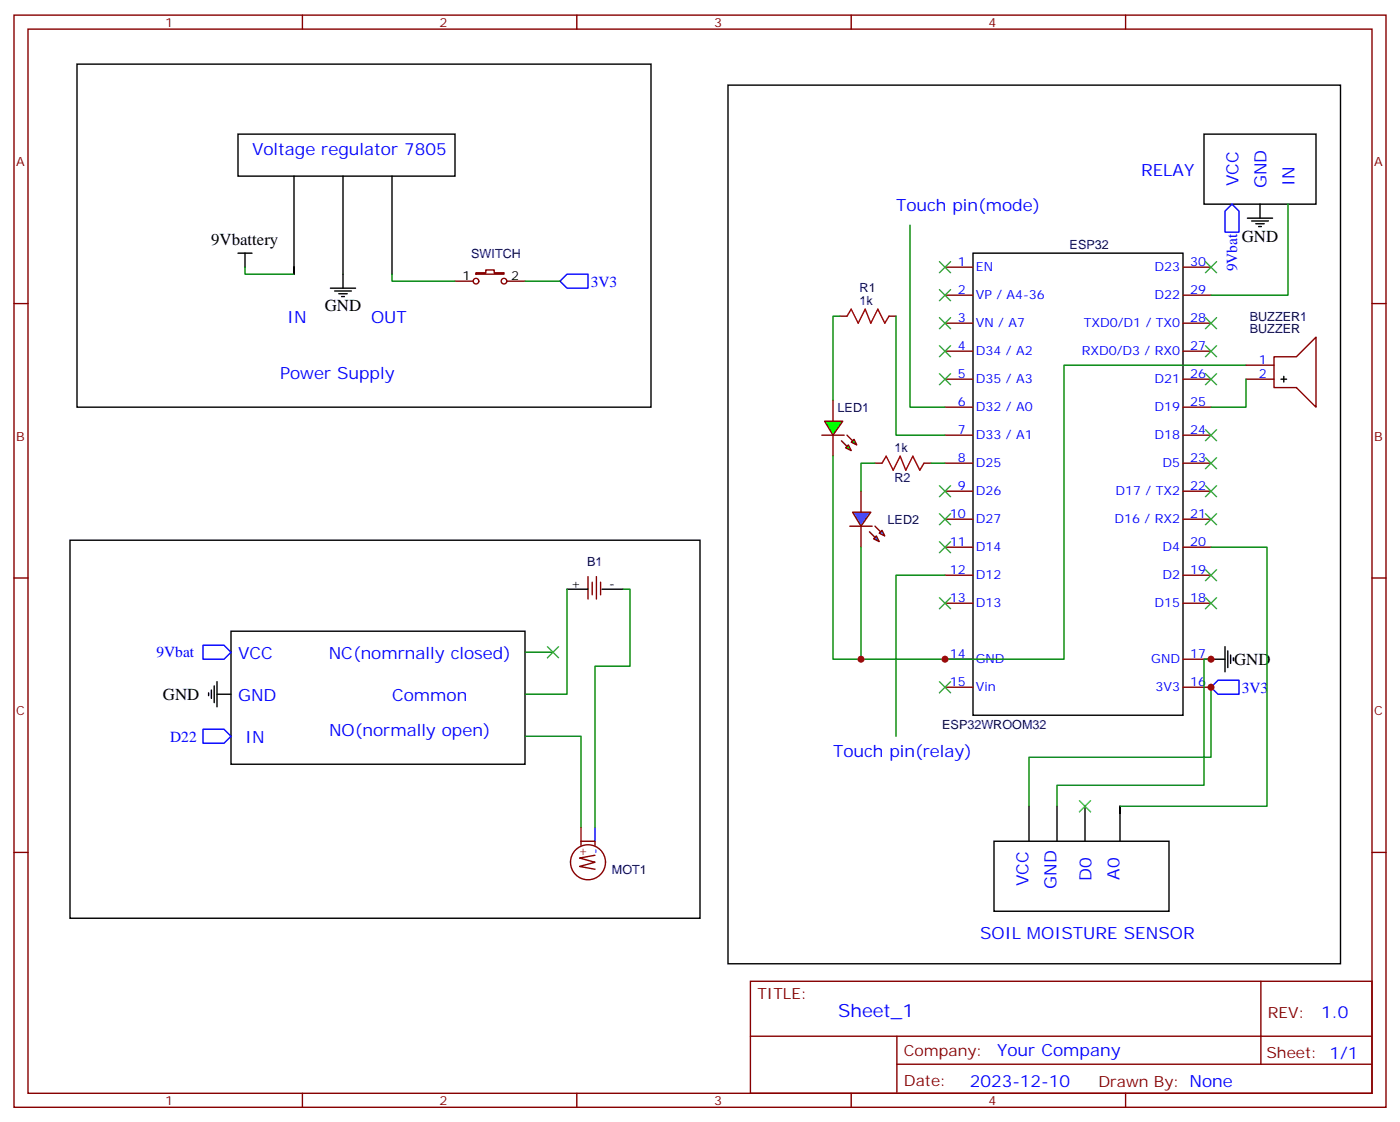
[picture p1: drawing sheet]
<svg xmlns="http://www.w3.org/2000/svg" width="353mm" height="283mm" viewBox="0 0 353 283" stroke-linecap="round" stroke-linejoin="round" font-family="sans-serif">
<g fill="none" stroke="#870000" stroke-width=".35">
<path d="M3.5 3.8h345.7v275.2h-345.7zM7.1 7.3h338.6v268.1h-338.6zM76.2 3.8v3.5M145.3 3.8v3.5M214.5 3.8v3.5M283.6 3.8v3.5M3.5 76.5h3.6M211.7 79.7h1.7M224 79.7h1.8M238.1 67.3h7.1M238.1 74.4h7.1M298.1 67.3h7.1"/>
<path d="M298.1 74.4h7.1M345.7 76.5h3.5M238.1 88.5h7.1M238.1 95.5h7.1M238.1 81.4h7.1M298.1 88.5h7.1M298.1 95.5h7.1M298.1 81.4h7.1M220.5 116.7h1.7M232.8 116.7h1.8M238.1 102.6h7.1M238.1 109.6h7.1"/>
<path d="M238.1 116.7h7.1M298.1 102.6h7.1M298.1 109.6h7.1M298.1 116.7h7.1M238.1 123.8h7.1M238.1 130.8h7.1M238.1 137.9h7.1M298.1 123.8h7.1M298.1 130.8h7.1M298.1 137.9h7.1M3.5 145.6h3.6M238.1 144.9h7.1"/>
<path d="M238.1 152h7.1M298.1 144.9h7.1M298.1 152h7.1M345.7 145.6h3.5M238.1 166.1h7.1M238.1 173.1h7.1M298.1 166.1h7.1M298.1 173.1h7.1M3.5 214.8h3.6M345.7 214.8h3.5M189.1 247.2h156.6v28.2h-156.6zM317.7 247.3v20.8"/>
<path d="M76.2 275.4v3.6M145.3 275.4v3.6M189.1 261.1h156.5M214.5 275.4v3.6M226 268.1h119.6M226 261.1v14.1M283.6 275.4v3.6"/>
</g>
<g fill="none" stroke="#000" stroke-width=".35">
<path d="M19.4 16.2h144.6v86.4h-144.6zM60 33.8h54.7v10.6h-54.7zM183.4 21.4h154.4v221.4h-154.4zM74.1 44.4v24.7v-1.8M86.4 44.4v28.2M98.8 44.4v24.7M60 63.8h3.5M61.7 63.8v3.5M83.3 72.6h6.3M84.3 73.3h4.2M85.4 74h2.1M86.1 74.7h.7"/>
<path d="M245.2 63.8h52.9v116.4h-52.9zM17.6 136.1h158.8v95.3h-158.8zM305.2 166.1h3.5M308.7 162.9v6.4M309.4 164v4.2M310.1 165v2.1M310.8 165.7v.7M250.5 211.9h44.1v17.7h-44.1zM259.3 203.1v8.8M266.3 203.1v8.8M273.4 203.1v8.8M282.2 204.9v-1.8v8.8"/>
</g>
<g fill="none" stroke="#3c3" stroke-width=".35">
<path d="M236.7 73l2.8 2.8M236.7 65.9l2.8 2.8M239.5 73l-2.8 2.8M239.5 65.9l-2.8 2.8M303.7 65.9l2.9 2.8M306.6 65.9l-2.9 2.8M236.7 94.1l2.8 2.8M236.7 87.1l2.8 2.8M236.7 80l2.8 2.8M239.5 94.1l-2.8 2.8M239.5 87.1l-2.8 2.8M239.5 80l-2.8 2.8"/>
<path d="M303.7 80l2.9 2.8M303.7 87.1l2.9 2.8M303.7 94.1l2.9 2.8M306.6 80l-2.9 2.8M306.6 87.1l-2.9 2.8M306.6 94.1l-2.9 2.8M236.7 136.5l2.8 2.8M236.7 129.4l2.8 2.8M236.7 122.3l2.8 2.9M239.5 136.5l-2.8 2.8M239.5 129.4l-2.8 2.8M239.5 122.3l-2.8 2.9"/>
<path d="M303.7 122.3l2.9 2.9M303.7 129.4l2.9 2.8M306.6 122.3l-2.9 2.9M306.6 129.4l-2.9 2.8M236.7 150.6l2.8 2.8M239.5 150.6l-2.8 2.8M303.7 150.6l2.9 2.8M306.6 150.6l-2.9 2.8M236.7 171.7l2.8 2.9M239.5 171.7l-2.8 2.9"/>
</g>
<path d="M61.7 67.3v1.8h12.4M305.2 137.9h14.1v65.2h-37.1M305.2 173.1v17.7h-45.9v12.3M305.2 166.1h-1.8v31.7h-37.1v5.3" fill="none" stroke="#008700" stroke-width=".35"/>
<path d="M141.1 70.8l1.8-1.7h5.3v3.5h-5.3zM305.2 173.1l1.7-1.7h5.3v3.5h-5.3z" fill="none" stroke="#00f" stroke-width=".35"/>
<path d="M213.4 79.7l1.1-1.8 1.8 3.5 1.7-3.5 1.4 3.5 1.8-3.5 1.8 3.5 1-1.7M222.2 116.7l1.1-1.8 1.8 3.6 1.7-3.6 1.4 3.6 1.8-3.6 1.8 3.6 1-1.8" fill="none" stroke="#a10000" stroke-width=".35"/>
<path d="M207.8 106.1h4.6l-2.5 3.5z" fill="#0f0" stroke="#870000" stroke-width=".35"/>
<path d="M207.1 109.6h5.6z" fill="#f00" stroke="#870000" stroke-width=".35"/>
<g fill="#870000" stroke="#870000" stroke-width=".35">
<path d="M213.4 109.6l1.4 1.5z"/>
<path d="M212 111.1l1.4 1.4z"/>
</g>
<g fill="#0f0" stroke="#870000" stroke-width=".35">
<path d="M214.5 111.4l.7-.7 .7 1.4z"/>
<path d="M213.1 112.8l.7-.7 .7 1.4z"/>
</g>
<path d="M209.9 100.8v5.3M209.9 109.6v5.3M217 123.8v5.2M217 132.6v5.3" fill="none" stroke="#870000" stroke-width=".35"/>
<g fill="#09f" stroke="#870000" stroke-width=".35">
<path d="M220.1 135.7l.7-.7 .7 1.5z"/>
<path d="M221.5 134.3l.7-.7 .8 1.4z"/>
</g>
<g fill="#870000" stroke="#870000" stroke-width=".35">
<path d="M219.1 134l1.4 1.4z"/>
<path d="M220.5 132.6l1.4 1.4z"/>
</g>
<path d="M214.1 132.6h5.7z" fill="#f00" stroke="#870000" stroke-width=".35"/>
<path d="M214.8 129h4.6l-2.4 3.6z" fill="#09f" stroke="#870000" stroke-width=".35"/>
<g fill="none" stroke="#008700" stroke-width=".35">
<path d="M229.3 56.7v45.9h8.8M324.6 51.4v23h-19.4M98.8 69.1v1.7h15.9M132.3 70.8h8.8M211.7 79.7h-1.8v21.1M225.8 79.7v29.9h12.3M314 92h-45.9v74.1h-51.1v-28.2M314 95.5v7.1h-8.8M209.9 114.9v51.2h7.1M220.5 116.7h-3.5v7.1M234.6 116.7h3.5M142.9 148.4v26.5h-10.6"/>
<path d="M157 148.4h1.7v19.5h-8.8v40.5M238.1 144.9h-12.3v40.6M132.3 164.3h7M132.3 185.5h14.1v22.9"/>
</g>
<g fill="none" stroke="#000" stroke-width=".35">
<path d="M303.4 33.8h28.2v17.6h-28.2zM314.3 55h6.4M315.4 55.7h4.2M316.4 56.4h2.2M317.1 57.1h.8M317.5 51.4v3.6M322.8 95.5h1.4M323.5 94.8v1.4M58.2 159h74.1v33.5h-74.1zM142.9 148.4h5.3M151.7 148.4h5.3M52.6 174.6v.7"/>
<path d="M53.3 173.8v2.2M54 172.8v4.2M54.7 174.9h3.5M54.7 171.7v6.4"/>
</g>
<path d="M310.4 51.4l1.8 1.8v5.3h-3.5v-5.3zM51.2 162.6h5.2l1.8 1.7-1.8 1.8h-5.2zM51.2 183.7h5.2l1.8 1.8-1.8 1.8h-5.2zM149.9 208.4v3.5" fill="none" stroke="#00f" stroke-width=".35"/>
<g fill="none" stroke="#870000" stroke-width=".35">
<path d="M114.7 70.8h4.5M119.9 68.7h2.5v-.7h2.1v.7h2.5v.4h-7.1zM127.7 70.8h4.6M314 92h7M314 95.5h7M321 89.9h5.7l4.9-5v17.7l-4.9-5h-5.7zM148.2 145.3v5.6M149.2 146.7v3.2M150.3 145.3v5.6M151.3 146.7v3.2M146.4 213v-1.1h3.5v1.1M149.9 215.5l-3.9 .7 3.9 1-3.9 1.1 3.9 .7"/>
<circle cx="119.9" cy="70.8" r=".71"/>
<circle cx="127" cy="70.8" r=".71"/>
<circle cx="148.2" cy="217.2" r="4.4"/>
</g>
<path d="M146.4 208.4v3.5" fill="none" stroke="#f00" stroke-width=".35"/>
<path d="M303.7 108.2l2.9 2.9M303.7 115.3l2.9 2.8M306.6 108.2l-2.9 2.9M306.6 115.3l-2.9 2.8M303.7 143.5l2.9 2.8M306.6 143.5l-2.9 2.8M137.9 162.9l2.9 2.8M140.8 162.9l-2.9 2.8M272 201.7l2.8 2.8M274.8 201.7l-2.8 2.8" fill="none" stroke="#3c3" stroke-width=".35"/>
<g fill="#c00">
<circle cx="305.2" cy="173.1" r=".88"/>
<circle cx="305.2" cy="166.1" r=".88"/>
<circle cx="217" cy="166.1" r=".88"/>
<circle cx="238.1" cy="166.1" r=".88"/>
</g>
<text font-size="4.6" fill="#00f" x="211.2" y="256.3">Sheet_1</text>
<g font-size="4.2" fill="#00f">
<text x="63.5" y="39.1">Voltage regulator 7805</text>
<text x="287.5" y="44.4">RELAY</text>
<text x="312.1" y="47" transform="rotate(-90 312.1 47)">VCC</text>
<text x="319.1" y="47.5" transform="rotate(-90 319.1 47.5)">GND</text>
<text x="326.2" y="46.9" transform="rotate(-90 326.2 46.9)">IN</text>
<text x="225.8" y="53.2">Touch pin(mode)</text>
<text x="72.3" y="81.4">IN</text>
<text x="93.5" y="81.4">OUT</text>
<text x="70.6" y="95.5">Power Supply</text>
<text x="60" y="166.1">VCC</text>
<text x="82.8" y="166">NC(nomrnally closed)</text>
<text x="60" y="176.7">GND</text>
<text x="98.8" y="176.7">Common</text>
<text x="82.9" y="185.5">NO(normally open)</text>
<text x="61.7" y="187.3">IN</text>
<text x="209.9" y="190.8">Touch pin(relay)</text>
<text x="275.1" y="222" transform="rotate(-90 275.1 222)">D0</text>
<text x="282.1" y="221.7" transform="rotate(-90 282.1 221.7)">A0</text>
<text x="259.2" y="223.3" transform="rotate(-90 259.2 223.3)">VCC</text>
<text x="266.2" y="223.9" transform="rotate(-90 266.2 223.9)">GND</text>
<text x="246.9" y="236.6">SOIL MOISTURE SENSOR</text>
<text x="332.9" y="256.5">1.0</text>
<text x="251.3" y="266.1">Your Company</text>
<text x="244.3" y="273.9">2023-12-10</text>
</g>
<g font-size="4.2">
<text x="53.2" y="61.7">9Vbattery</text>
<text x="312.9" y="61">GND</text>
<text x="81.8" y="78.2">GND</text>
<text x="311" y="167.5">GND</text>
<text x="41.1" y="176.4">GND</text>
</g>
<g font-size="3.9" fill="#00f">
<text x="311.8" y="68.4" transform="rotate(-90 311.8 68.4)">9Vbat</text>
<text x="148.9" y="72.2">3V3</text>
<text x="39.4" y="165.6">9Vbat</text>
<text x="312.9" y="174.5">3V3</text>
<text x="42.9" y="186.9">D22</text>
</g>
<g font-size="3.9" fill="#800">
<text x="190.9" y="251.8">TITLE:</text>
<text x="319.5" y="256.5">REV:</text>
<text x="227.8" y="266">Company:</text>
<text x="319.1" y="266.6">Sheet: 1/1</text>
<text x="227.8" y="273.7">Date:</text>
<text x="276.8" y="273.8">Drawn By: None</text>
</g>
<g font-size="3.2" fill="#800">
<text x="41.6" y="6.8">1</text>
<text x="110.8" y="6.8">2</text>
<text x="179.9" y="6.8">3</text>
<text x="249.1" y="6.8">4</text>
<text x="4.1" y="41.9">A</text>
<text x="346.3" y="41.9">A</text>
<text x="4.1" y="111.1">B</text>
<text x="346.3" y="111.1">B</text>
<text x="4.1" y="180.2">C</text>
<text x="346.3" y="180.2">C</text>
<text x="41.6" y="278.4">1</text>
<text x="110.8" y="278.4">2</text>
<text x="179.9" y="278.4">3</text>
<text x="249.1" y="278.4">4</text>
</g>
<g font-size="3.2" fill="#000080">
<text x="118.7" y="64.9">SWITCH</text>
<text x="269.5" y="62.7">ESP32</text>
<text x="216.6" y="76.8">1k</text>
<text x="216.6" y="73.7">R1</text>
<text x="314.9" y="83.9">BUZZER</text>
<text x="314.9" y="80.8">BUZZER1</text>
<text x="211.1" y="103.8">LED1</text>
<text x="225.4" y="113.9">1k</text>
<text x="225.4" y="121.4">R2</text>
<text x="223.7" y="132">LED2</text>
<text x="147.9" y="142.6">B1</text>
<text x="237.4" y="183.7">ESP32WROOM32</text>
<text x="154.2" y="220.2">MOT1</text>
</g>
<g font-size="3.2">
<text x="116.5" y="70.5">1</text>
<text x="128.8" y="70.5">2</text>
<text x="143.8" y="148.1">+</text>
<text x="153.5" y="148.1">-</text>
</g>
<g font-size="3.2" fill="#00f">
<text x="241.4" y="67">1</text>
<text x="245.9" y="68.4">EN</text>
<text x="290.9" y="68.4">D23</text>
<text x="299.9" y="67">30</text>
<text x="241.4" y="74">2</text>
<text x="245.9" y="75.4">VP / A4-36</text>
<text x="290.9" y="75.4">D22</text>
<text x="299.9" y="74">29</text>
<text x="241.4" y="81.1">3</text>
<text x="245.9" y="82.5">VN / A7</text>
<text x="273.1" y="82.5">TXD0/D1 / TX0</text>
<text x="299.9" y="81.1">28</text>
<text x="241.4" y="88.1">4</text>
<text x="245.9" y="89.5">D34 / A2</text>
<text x="272.6" y="89.5">RXD0/D3 / RX0</text>
<text x="299.9" y="88.1">27</text>
<text x="241.4" y="95.2">5</text>
<text x="299.9" y="95.2">26</text>
<text x="317.2" y="91.7">1</text>
<text x="317.2" y="95.2">2</text>
<text x="245.9" y="96.6">D35 / A3</text>
<text x="290.9" y="96.6">D21</text>
<text x="241.4" y="102.2">6</text>
<text x="245.9" y="103.6">D32 / A0</text>
<text x="290.9" y="103.6">D19</text>
<text x="299.9" y="102.2">25</text>
<text x="241.4" y="109.3">7</text>
<text x="245.9" y="110.7">D33 / A1</text>
<text x="290.9" y="110.7">D18</text>
<text x="299.9" y="109.3">24</text>
<text x="241.4" y="116.3">8</text>
<text x="245.9" y="117.8">D25</text>
<text x="292.9" y="117.8">D5</text>
<text x="299.9" y="116.3">23</text>
<text x="241.4" y="123.4">9</text>
<text x="245.9" y="124.8">D26</text>
<text x="281.1" y="124.8">D17 / TX2</text>
<text x="299.9" y="123.4">22</text>
<text x="239.4" y="130.5">10</text>
<text x="245.9" y="131.9">D27</text>
<text x="280.8" y="131.9">D16 / RX2</text>
<text x="299.9" y="130.5">21</text>
<text x="239.4" y="137.5">11</text>
<text x="299.9" y="137.5">20</text>
<text x="245.9" y="138.9">D14</text>
<text x="292.9" y="138.9">D4</text>
<text x="239.4" y="144.6">12</text>
<text x="245.9" y="146">D12</text>
<text x="292.9" y="146">D2</text>
<text x="299.9" y="144.6">19</text>
<text x="239.4" y="151.6">13</text>
<text x="245.9" y="153">D13</text>
<text x="290.9" y="153">D15</text>
<text x="299.9" y="151.6">18</text>
<text x="239.4" y="165.7">14</text>
<text x="245.9" y="167.1">GND</text>
<text x="290.1" y="167.1">GND</text>
<text x="299.9" y="165.7">17</text>
<text x="239.4" y="172.8">15</text>
<text x="299.9" y="172.8">16</text>
<text x="245.9" y="174.2">Vin</text>
<text x="291.2" y="174.2">3V3</text>
<text x="151" y="215" transform="rotate(-90 151 215)">-</text>
</g>
<text font-size="3.2" fill="#f00" x="147.8" y="215.9" transform="rotate(-90 147.8 215.9)">+</text>
</svg>
